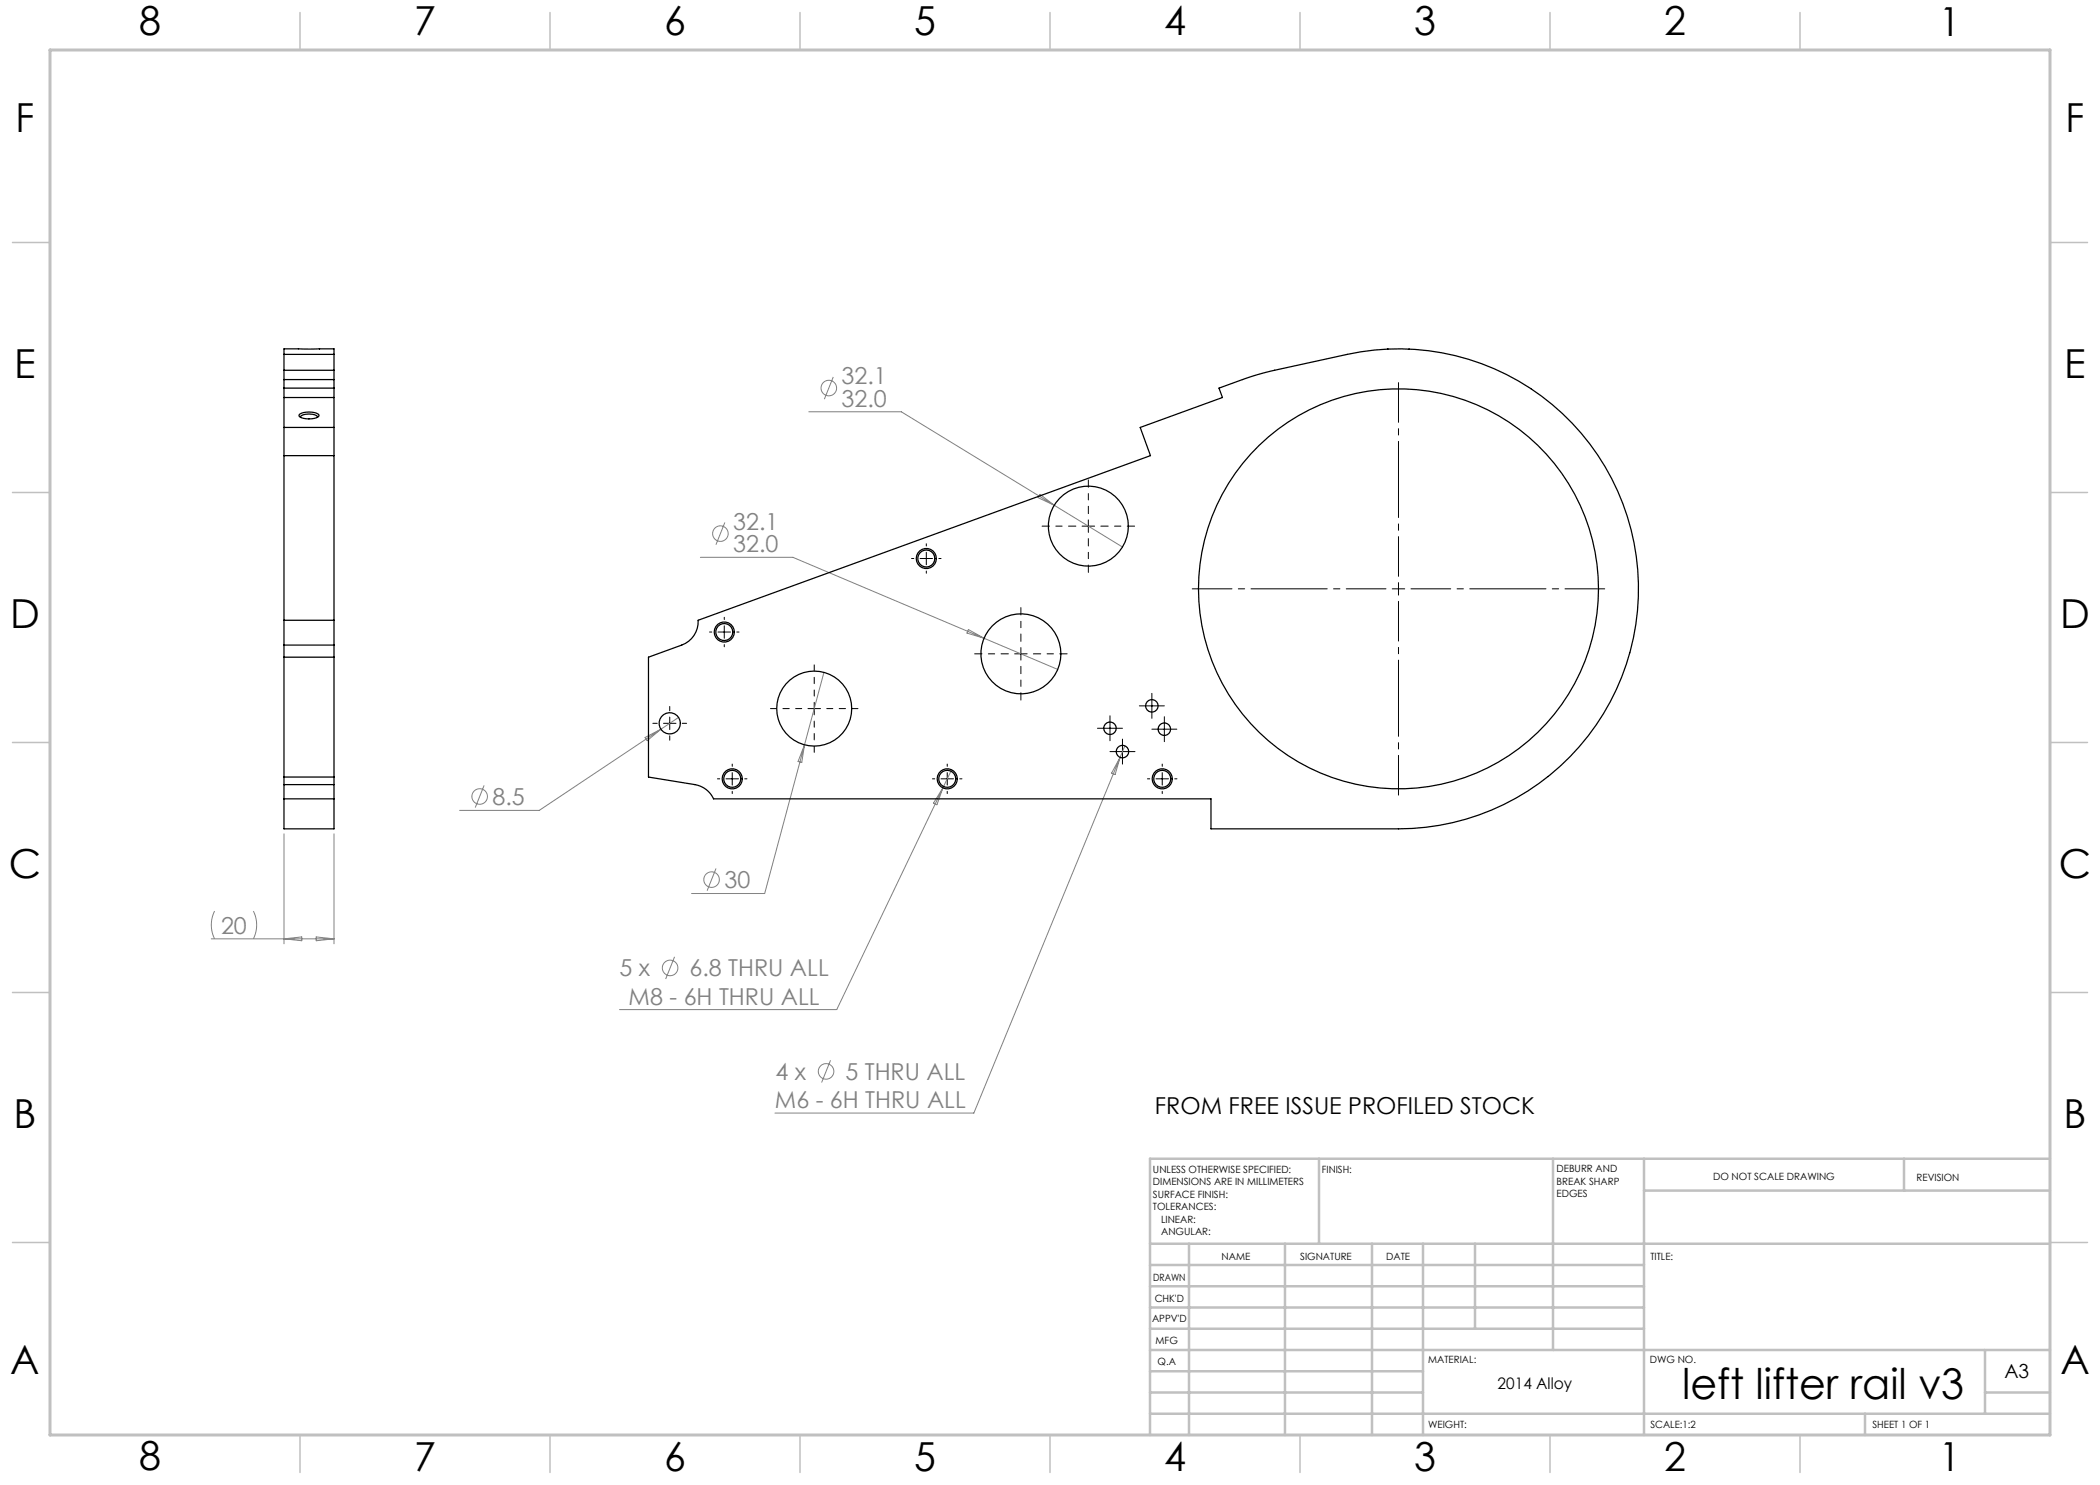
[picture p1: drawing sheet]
<svg xmlns="http://www.w3.org/2000/svg" width="420mm" height="297mm" viewBox="0 0 420 297" stroke-linecap="round" stroke-linejoin="round" font-family="sans-serif">
<g fill="none" stroke="#808080" stroke-width=".2">
<path d="M166.7 75.4l-1.8 4.4M161.8 82.4h18.5l44.2 27M208 98.9l2.8 2.2-3.2-1.6zM140.1 111.5h18.5l38.2 16.2M145 104.5l-1.8 4.4M164.8 134.5l-11.9 44.2h-14.6M193.7 125.9l3.1 1.8-3.4-1.1zM196.8 127.7l14.7 6.2M96.8 157.1l-1.8 4.4M129 147.5l3.2-1.7-2.8 2.3zM135.7 143.5l-27.9 18.6h-15.9M160.9 149l-.5 3.5-.8-.2z"/>
<path d="M188.6 157.6l-21.3 44.3h-43.4M188.6 157.6l-1.2 3.4-.7-.4zM190.3 154l-1.7 3.6M224 151.5l-29.2 71.1h-39.8M224 151.5l-1 3.4-.7-.3zM225 149.2l-1 2.3M56.8 166.8v22M66.8 166.8v22M143.2 173.7l-1.8 4.4M42.3 187.8h24.5M42.9 182.2a6.2 6.2 0 0 0 0 5.6M50.7 182.2a6.2 6.2 0 0 1 0 5.6"/>
<path d="M56.8 187.8l3.6-.4v.8zM63.2 187.4l3.6 .4-3.6 .4zM134.9 191.4l-1.8 4.4M166.1 212.1l-1.8 4.4"/>
<circle cx="165.8" cy="77.6" r="1.56"/>
<circle cx="144.1" cy="106.7" r="1.56"/>
<circle cx="95.9" cy="159.3" r="1.56"/>
<circle cx="142.3" cy="175.9" r="1.56"/>
<circle cx="134" cy="193.6" r="1.56"/>
<circle cx="165.2" cy="214.3" r="1.56"/>
</g>
<path d="M277.2 117.8h-38.8M279.7 115.3v-38.8M282.2 117.8h38.7M279.7 120.3v38.7" fill="none" stroke="#000" stroke-width=".2" stroke-dasharray="15.2 1.3 1.3 1.3" stroke-dashoffset="7.3"/>
<path d="M215.2 105.2h-6.8M217.7 102.7v-6.7M217.7 107.7v6.8M220.2 105.2h6.7M201.7 130.8h-6.8M204.2 128.3v-6.8M204.2 133.3v6.7M206.7 130.8h6.7" fill="none" stroke="#000" stroke-width=".2" stroke-dasharray="15.2 1.3 1.3 1.3" stroke-dashoffset="13.8"/>
<path d="M162.8 139.2v-6.2M160.3 141.7h-6.2M162.8 144.2v6.3M165.3 141.7h6.3" fill="none" stroke="#000" stroke-width=".2" stroke-dasharray="15.2 1.3 1.3 1.3" stroke-dashoffset="14"/>
<g fill="none" stroke="#000" stroke-width=".2" stroke-dasharray="15.2 1.3 1.3 1.3">
<path d="M182.8 111.7h-.5M185.3 109.2v-.4M185.3 114.2v.5M187.8 111.7h.4M142.4 126.4h-.5M144.9 123.9v-.4M144.9 128.9v.5M147.4 126.4h.4M230.4 139.9v-1.2M131.4 144.7h-.8M133.9 142.2v-.9M133.9 147.2v.8"/>
<path d="M136.4 144.7h.9M143.9 155.8h-.4M146.4 153.3v-.5M146.4 158.3v.4M148.9 155.8h.5M186.9 155.8h-.4M189.4 153.3v-.5M189.4 158.3v.4M191.9 155.8h.5M220.7 145.7h-1.2M222 144.4v-1.2M222 146.9v1.3"/>
<path d="M223.2 150.3h-1.2M223.2 145.7h1.3M224.5 149.1v-1.3M224.5 151.6v1.2M225.7 150.3h1.3M229.1 141.2h-1.2M229.9 155.8h-.4M230.4 142.4v1.3M231.6 145.8h-1.2M231.6 141.2h1.3M232.4 153.3v-.5M232.4 158.3v.4"/>
<path d="M232.9 144.6v-1.3M232.9 147.1v1.2M234.1 145.8h1.3M234.9 155.8h.5"/>
</g>
<g fill="none" stroke="#000" stroke-width=".2">
<path d="M184 111.7h2.5M185.3 110.5v2.5M216.4 105.2h2.5M217.7 104v2.5M278.4 117.8h2.5M279.7 116.5v2.5M143.6 126.4h2.5M144.9 125.2v2.5M202.9 130.8h2.5M204.2 129.5v2.5M230.4 139.9v2.5M132.7 144.7h2.5"/>
<path d="M133.9 143.4v2.5M145.2 155.8h2.5M146.4 154.5v2.5M161.6 141.7h2.5M162.8 140.5v2.5M188.2 155.8h2.5M189.4 154.5v2.5M220.7 145.7h2.5M222 144.4v2.5M223.2 150.3h2.5M224.5 149.1v2.5M229.1 141.2h2.5"/>
<path d="M231.2 155.8h2.5M231.6 145.8h2.5M232.4 154.5v2.5M232.9 144.6v2.5"/>
</g>
<path d="M410 231.8v55.2h-187.2" fill="none" stroke="#c0c0c0" stroke-width=".2"/>
<g fill="none" stroke="#c0c0c0" stroke-width=".5">
<path d="M263.8 231.8v17M310.6 231.8v38.2M328.8 231.8v55.2M328.8 238.1h81.2M380.8 231.8v6.3M410 231.8h-180v55.2M230 248.8h180M230 257.3h98.8M230 253h98.8M237.8 248.8v38.2M257 248.8v38.2M274.4 248.8v38.2"/>
<path d="M284.6 248.8v38.2M295 248.8v17M230 265.8h98.8M230 261.5h98.8M230 278.5h54.6M230 274.3h54.6M230 270h180M397 278.5h13M397 270v12.8M230 282.8h180M373 282.8v4.2"/>
</g>
<g fill="none" stroke="#c0c0c0" stroke-width=".3">
<path d="M60 2.5v7.5M110 2.5v7.5M160 2.5v7.5M210 2.5v7.5M260 2.5v7.5M310 2.5v7.5M360 2.5v7.5M2.5 48.5h7.5M410 48.5h7.5M2.5 98.5h7.5M410 98.5h7.5M2.5 148.5h7.5"/>
<path d="M410 148.5h7.5M2.5 198.5h7.5M410 198.5h7.5M2.5 248.5h7.5M410 248.5h7.5M60 287v7.5M110 287v7.5M160 287v7.5M210 287v7.5M260 287v7.5M310 287v7.5M360 287v7.5"/>
</g>
<path d="M10 10h400v277h-400z" fill="none" stroke="#c0c0c0" stroke-width=".6"/>
<g fill="none" stroke="#000" stroke-width=".25">
<path d="M56.8 74.1v1.8M56.8 70.9v-1.1h10v1.1M56.8 70.9v3.2M56.8 75.9v48.2M56.8 79.5h10M56.8 77.6h10M56.8 75.9h10M56.8 74.1h10M56.8 70.9h10M66.8 74.1v1.8M66.8 70.9v3.2M66.8 75.9v48.2"/>
<path d="M277.6 69.8h.1M281.8 69.8h.1M306.2 77.7h.1M56.8 91.1h10M56.8 85.5h10M60 82.8a4 4 0 0 1 3.8 .2v.2a3.7 3.7 0 0 1-4 0zM60.1 83.5v-.1a1.78 1.78 0 0 1 2-.6l.4 .1a.82 .82 0 0 1 1 .6M56.8 124.1v4.9M56.8 131.4h10M56.8 129v27.9M56.8 129h10M56.8 124.1h10"/>
<path d="M66.8 124.1v4.9M66.8 129v27.9M129.7 131.4l6.6-2.4a5 5 0 0 0 3.3-4.9l90.5-33-2.1-5.6 16.5-6-.7-1.9 5.5-2 4.8-1.4 15.3-3.3a48 48 0 0 1 58 41.7 48 48 0 0 1-47.7 53.2h-37.5v-6h-99.5a5 5 0 0 0-3.7-2.9l-9.3-1.5zM326 130.6h.1M56.8 156.9v2.9M56.8 159.8v6h10v-6M56.8 159.8h10M56.8 155.4h10M56.8 156.9h10M66.8 156.9v2.9M309.6 155.3h.1"/>
<circle cx="185.3" cy="111.7" r="1.7"/>
<circle cx="185.3" cy="111.7" r="2.01"/>
<circle cx="217.7" cy="105.2" r="8"/>
<circle cx="279.7" cy="117.8" r="40"/>
<circle cx="144.9" cy="126.4" r="1.7"/>
<circle cx="144.9" cy="126.4" r="2.01"/>
<circle cx="204.2" cy="130.8" r="8"/>
<circle cx="133.9" cy="144.7" r="2.12"/>
<circle cx="146.4" cy="155.8" r="2.01"/>
<circle cx="146.4" cy="155.8" r="1.7"/>
<circle cx="162.8" cy="141.7" r="7.5"/>
<circle cx="189.4" cy="155.8" r="2.01"/>
<circle cx="189.4" cy="155.8" r="1.7"/>
<circle cx="222" cy="145.7" r="1.25"/>
<circle cx="224.5" cy="150.3" r="1.25"/>
<circle cx="230.4" cy="141.2" r="1.25"/>
<circle cx="232.4" cy="155.8" r="1.7"/>
<circle cx="232.4" cy="155.8" r="2.01"/>
<circle cx="232.9" cy="145.8" r="1.25"/>
</g>
<text font-size="8.5" x="336.4" y="279.7">left lifter rail v3</text>
<g font-size="8">
<text x="27.8" y="7">8</text>
<text x="82.8" y="7.1">7</text>
<text x="132.8" y="7.1">6</text>
<text x="182.8" y="7.1">5</text>
<text x="232.8" y="7.1">4</text>
<text x="282.8" y="7.1">3</text>
<text x="332.8" y="7.1">2</text>
<text x="387.8" y="7.1">1</text>
<text x="3.1" y="26.4">F</text>
<text x="413.1" y="26.3">F</text>
<text x="2.9" y="75.6">E</text>
<text x="412.9" y="75.6">E</text>
<text x="2" y="125.6">D</text>
<text x="412" y="125.6">D</text>
<text x="1.8" y="175.6">C</text>
<text x="411.8" y="175.6">C</text>
<text x="2.7" y="225.6">B</text>
<text x="412.7" y="225.6">B</text>
<text x="2.1" y="274.9">A</text>
<text x="412.1" y="274.8">A</text>
<text x="27.8" y="294">8</text>
<text x="82.8" y="294.1">7</text>
<text x="132.8" y="294.1">6</text>
<text x="182.8" y="294.1">5</text>
<text x="232.8" y="294.1">4</text>
<text x="282.8" y="294.1">3</text>
<text x="332.8" y="294.1">2</text>
<text x="387.8" y="294.1">1</text>
</g>
<g font-size="4.7" fill="#808080">
<text x="168.3" y="76.8">32.1</text>
<text x="168.3" y="81.3">32.0</text>
<text x="146.6" y="105.9">32.1</text>
<text x="146.6" y="110.5">32.0</text>
<text x="98.5" y="161">8.5</text>
<text x="144.9" y="177.6">30</text>
<text x="44.2" y="186.8">20</text>
<text x="123.9" y="195.3">5 x</text>
<text x="137.9" y="195.3">6.8 THRU ALL</text>
<text x="125.7" y="200.9">M8 - 6H THRU ALL</text>
<text x="155.1" y="216">4 x</text>
<text x="169.1" y="216">5 THRU ALL</text>
<text x="155" y="221.6">M6 - 6H THRU ALL</text>
</g>
<text font-size="4.7" x="231" y="222.7">FROM FREE ISSUE PROFILED STOCK</text>
<text font-size="3.9" x="400.9" y="275.5">A3</text>
<text font-size="3.2" x="299.5" y="277.9">2014 Alloy</text>
<g font-size="2">
<text x="230.6" y="234.6">UNLESS OTHERWISE SPECIFIED:</text>
<text x="230.6" y="237.1">DIMENSIONS ARE IN MILLIMETERS</text>
<text x="230.6" y="239.6">SURFACE FINISH:</text>
<text x="264.4" y="234.6">FINISH:</text>
<text x="311.3" y="234.5">DEBURR AND</text>
<text x="311.3" y="237">BREAK SHARP</text>
<text x="311.3" y="239.5">EDGES</text>
<text x="342.6" y="236">DO NOT SCALE DRAWING</text>
<text x="383.3" y="236.2">REVISION</text>
<text x="230.6" y="242.1">TOLERANCES:</text>
<text x="232.2" y="244.6">LINEAR:</text>
<text x="232.2" y="247.1">ANGULAR:</text>
<text x="244.3" y="252">NAME</text>
<text x="260" y="251.9">SIGNATURE</text>
<text x="277.2" y="251.9">DATE</text>
<text x="330.1" y="251.9">TITLE:</text>
<text x="230.6" y="256.1">DRAWN</text>
<text x="230.9" y="260.3">CHK'D</text>
<text x="230.4" y="264.4">APPV'D</text>
<text x="231.1" y="268.8">MFG</text>
<text x="231.5" y="273">Q.A</text>
<text x="285.6" y="272.5">MATERIAL:</text>
<text x="330" y="272.5">DWG NO.</text>
<text x="285.6" y="285.5">WEIGHT:</text>
<text x="330.1" y="285.6">SCALE:1:2</text>
<text x="374.5" y="285.6">SHEET 1 OF 1</text>
</g>
</svg>
